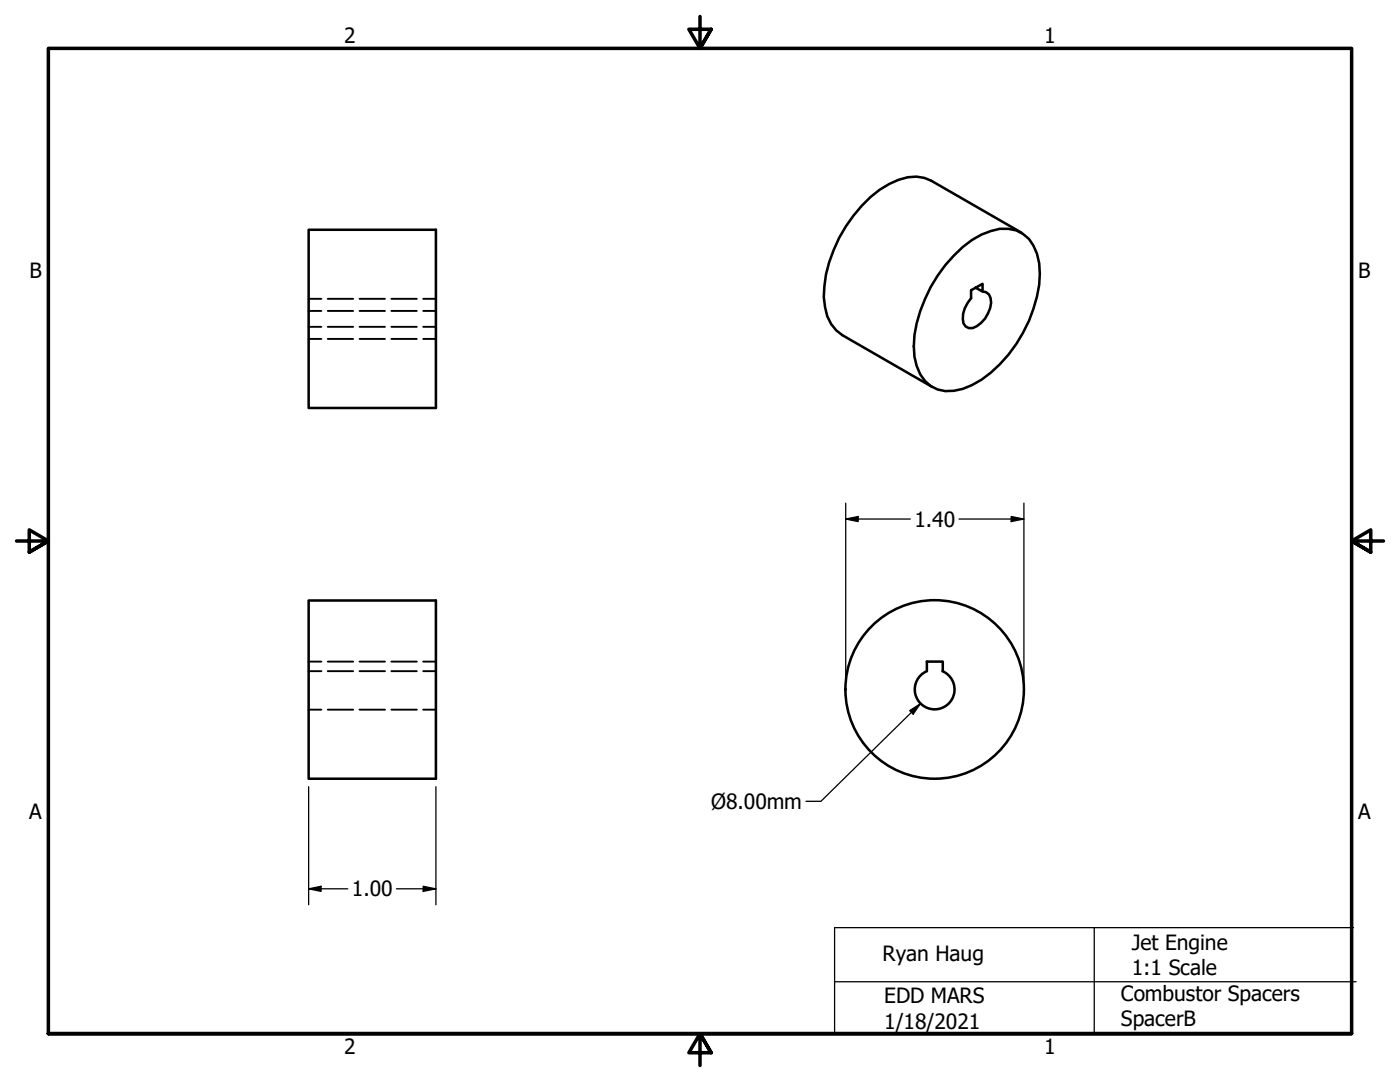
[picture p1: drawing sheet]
<svg xmlns="http://www.w3.org/2000/svg" width="279mm" height="216mm" viewBox="0 0 279 216" stroke-linecap="round" stroke-linejoin="round" font-family="sans-serif">
<!-- layer: Hidden (ANSI) -->
<g fill="none" stroke="#000" stroke-width=".38">
<path d="M61.6 59.6h2.5M65.4 59.6h5.1M71.8 59.6h5M78.1 59.6h5.1M84.5 59.6h2.5M61.6 65.2h2.5M61.6 62h2.5M61.6 67.6h2.5M65.4 65.2h5.1M65.4 62h5.1M65.4 67.6h5.1M71.8 65.2h5"/>
<path d="M71.8 62h5M71.8 67.6h5M78.1 65.2h5.1M78.1 62h5.1M78.1 67.6h5.1M84.5 65.2h2.5M84.5 62h2.5M84.5 67.6h2.5M61.6 132h2.5M61.6 133.9h2.5M65.4 132h5.1M65.4 133.9h5.1"/>
<path d="M71.8 132h5M71.8 133.9h5M78.1 132h5.1M78.1 133.9h5.1M84.5 132h2.5M84.5 133.9h2.5M61.6 141.6h2.5M65.4 141.6h5.1M71.8 141.6h5M78.1 141.6h5.1M84.5 141.6h2.5"/>
</g>
<!-- layer: Visible (ANSI) -->
<g fill="none" stroke="#000" stroke-width=".51">
<path d="M61.6 45.8h25.4v35.6h-25.4zM190.4 51a16.5 16.5 0 0 1 9.1-5.3 6.6 6.6 0 0 1 7.4 4.9 17.4 17.4 0 0 1-.7 11 26.5 26.5 0 0 1-12.2 15.2 9.2 9.2 0 0 1-6.9 .9 6.9 6.9 0 0 1-4.2-4.7 17.2 17.2 0 0 1 .7-10.9 29 29 0 0 1 6.8-11.1zM194.7 57.4l1.4 .8v-1.6l-2.3 1.3v1.6a5.7 5.7 0 0 0-1.5 5 1.67 1.67 0 0 0 2.6 .6 6.2 6.2 0 0 0 2.9-4.7 1.81 1.81 0 0 0-1.7-2.2M203.8 46.4l-17.9-10.3a7.6 7.6 0 0 0-6.6-.2 22.2 22.2 0 0 0-10.5 9.3 26.6 26.6 0 0 0-4.4 14 9.4 9.4 0 0 0 2.5 6.7l1.2 1 18 10.3M61.6 119.8h25.4v35.6h-25.4zM188.2 133.9v-1.9h-3.2v1.9a4 4 0 0 0-1.6 6.1 4 4 0 0 0 6.3 0 4 4 0 0 0-1.6-6.1"/>
<circle cx="186.5" cy="137.6" r="17.8"/>
</g>
<!-- layer: Border (ANSI) -->
<path d="M139.7 3.3v6.4l-2.2-3.9h4.4l-2.2 3.9 2.2-3.9M3.3 107.9h6.4l-3.9-2.2v4.5l3.9-2.3-3.9 2.3M276.1 107.9h-6.4l3.9-2.2v4.5l-3.9-2.3 3.9 2.3M9.7 206.2v-196.5h260v196.5h-260h260M141.9 210.1l-2.2-3.9 2.2 3.9h-4.4l2.2-3.9v6.4" fill="none" stroke="#000" stroke-width=".7"/>
<!-- layer: Sketch Geometry (ANSI) -->
<path d="M166.6 195.9h104M218.4 185.1v21.2M270.1 185.1h-103.5v21.2" fill="none" stroke="#000" stroke-width=".25"/>
<!-- layer: Dimension (ANSI) -->
<g fill="none" stroke="#000" stroke-width=".25">
<path d="M168.8 103.6l2.5-.5v1zM168.8 103.6h12.9M168.8 100.4v35.6M191.4 103.6h12.9M201.8 103.1l2.5 .5-2.5 .5zM204.3 100.4v35.6M61.6 157v23.5M87 157v23.5M181.5 141.8l2.2-1.4-1.5 2.1zM183.7 140.4l-19.9 19.5h-3M61.6 177.4l2.5-.6v1.1zM61.6 177.4h7.8"/>
<path d="M79.1 177.4h7.9M84.5 176.8l2.5 .6-2.5 .5z"/>
</g>
<g fill="#000">
<path d="M168.8 103.6l2.5-.5v1z" fill-rule="evenodd"/>
<path d="M201.8 103.1l2.5 .5-2.5 .5z" fill-rule="evenodd"/>
<path d="M181.5 141.8l2.2-1.4-1.5 2.1z" fill-rule="evenodd"/>
<path d="M61.6 177.4l2.5-.6v1.1z" fill-rule="evenodd"/>
<path d="M84.5 176.8l2.5 .6-2.5 .5z" fill-rule="evenodd"/>
</g>
<g font-size="4.2">
<text x="68.7" y="8.6">2</text>
<text x="208.4" y="8.6">1</text>
<text x="5.9" y="55.5">B</text>
<text x="271.1" y="55.5">B</text>
<text x="182.5" y="105.1">1.40</text>
<text x="141.9" y="161.4">Ø8.00mm</text>
<text x="5.8" y="163.4">A</text>
<text x="271" y="163.4">A</text>
<text x="70.2" y="178.9">1.00</text>
<text x="176.1" y="191.7">Ryan Haug</text>
<text x="225.9" y="189.5">Jet Engine</text>
<text x="225.9" y="194.5">1:1 Scale</text>
<text x="176.5" y="200.2">EDD MARS</text>
<text x="223.7" y="199.6">Combustor Spacers</text>
<text x="176.5" y="205.2">1/18/2021</text>
<text x="223.7" y="204.7">SpacerB</text>
<text x="68.7" y="210.3">2</text>
<text x="208.4" y="210.3">1</text>
</g>
</svg>
